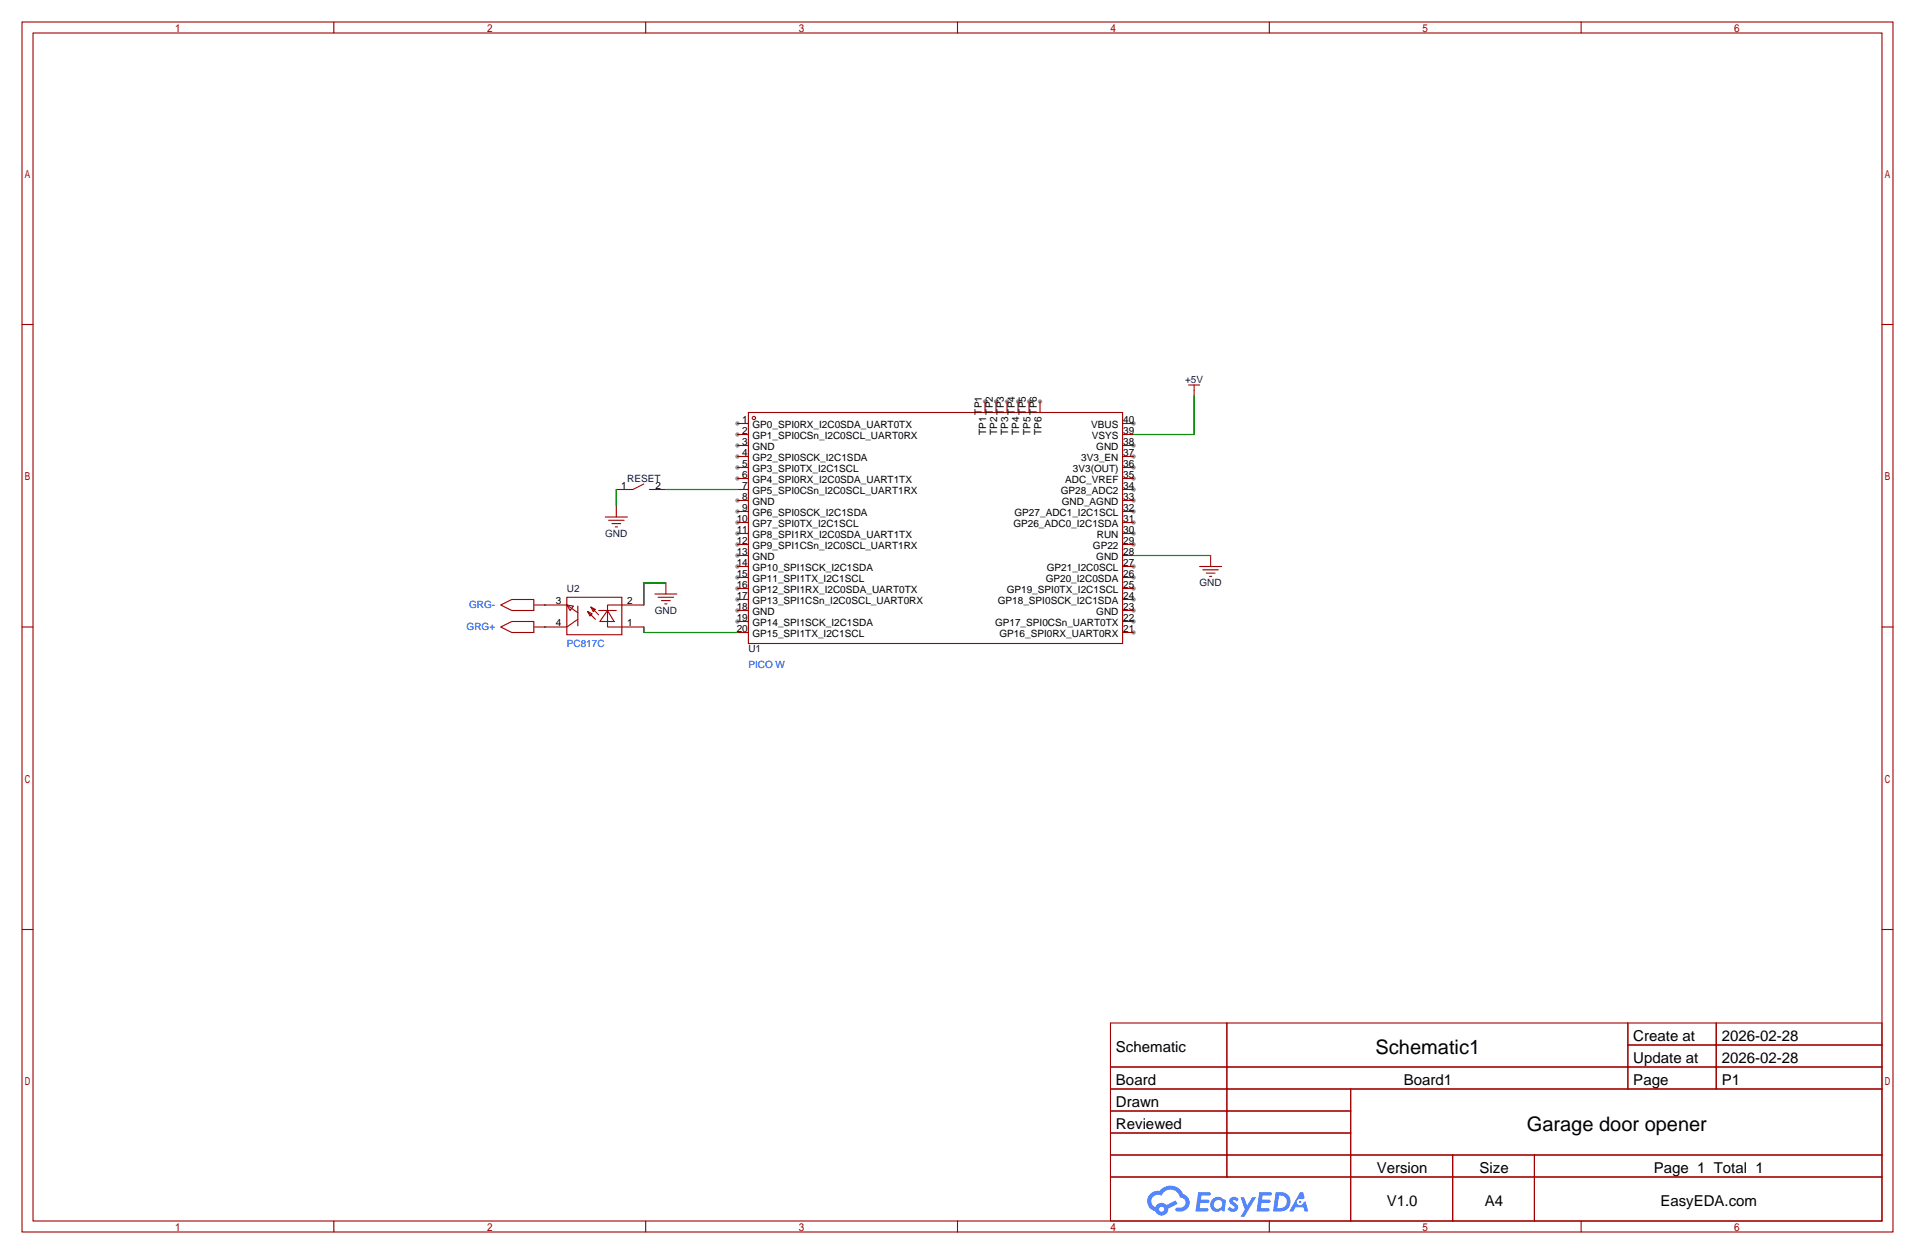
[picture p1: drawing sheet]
<svg xmlns="http://www.w3.org/2000/svg" width="442mm" height="290mm" viewBox="0 0 442 290" stroke-linecap="round" stroke-linejoin="round" font-family="sans-serif">
<g fill="#999">
<circle cx="170.2" cy="97.8" r=".51"/>
<circle cx="170.2" cy="100.3" r=".51"/>
<circle cx="170.2" cy="102.9" r=".51"/>
<circle cx="170.2" cy="105.4" r=".51"/>
<circle cx="170.2" cy="107.9" r=".51"/>
<circle cx="170.2" cy="110.5" r=".51"/>
<circle cx="170.2" cy="115.6" r=".51"/>
<circle cx="170.2" cy="118.1" r=".51"/>
<circle cx="170.2" cy="120.6" r=".51"/>
<circle cx="170.2" cy="123.2" r=".51"/>
<circle cx="170.2" cy="125.7" r=".51"/>
<circle cx="170.2" cy="128.3" r=".51"/>
<circle cx="170.2" cy="130.8" r=".51"/>
<circle cx="170.2" cy="133.3" r=".51"/>
<circle cx="170.2" cy="135.9" r=".51"/>
<circle cx="170.2" cy="138.4" r=".51"/>
<circle cx="170.2" cy="141" r=".51"/>
<circle cx="170.2" cy="143.5" r=".51"/>
<circle cx="261.6" cy="146" r=".51"/>
<circle cx="261.6" cy="143.5" r=".51"/>
<circle cx="261.6" cy="141" r=".51"/>
<circle cx="261.6" cy="138.4" r=".51"/>
<circle cx="261.6" cy="135.9" r=".51"/>
<circle cx="261.6" cy="133.3" r=".51"/>
<circle cx="261.6" cy="130.8" r=".51"/>
<circle cx="261.6" cy="125.7" r=".51"/>
<circle cx="261.6" cy="123.2" r=".51"/>
<circle cx="261.6" cy="120.6" r=".51"/>
<circle cx="261.6" cy="118.1" r=".51"/>
<circle cx="261.6" cy="115.6" r=".51"/>
<circle cx="261.6" cy="113" r=".51"/>
<circle cx="261.6" cy="110.5" r=".51"/>
<circle cx="261.6" cy="108" r=".51"/>
<circle cx="261.6" cy="105.4" r=".51"/>
<circle cx="261.6" cy="102.9" r=".51"/>
<circle cx="261.6" cy="97.8" r=".51"/>
<circle cx="227.3" cy="92.7" r=".51"/>
<circle cx="229.9" cy="92.7" r=".51"/>
<circle cx="232.4" cy="92.7" r=".51"/>
<circle cx="234.9" cy="92.7" r=".51"/>
<circle cx="237.5" cy="92.7" r=".51"/>
<circle cx="240" cy="92.7" r=".51"/>
</g>
<g fill="none" stroke="#a10000" stroke-width=".25">
<path d="M5.1 5.1h431.8v279.4h-431.8zM7.6 7.6h426.7v274.3h-426.7zM77 5.1v2.5M149 5.1v2.5M221 5.1v2.5M292.9 5.1v2.5M364.9 5.1v2.5M5.1 74.9h2.5M434.3 74.9h2.6M5.1 144.8h2.5M434.3 144.8h2.6M5.1 214.6h2.5"/>
<path d="M434.3 214.6h2.6M256.3 236.2h178v45.7h-178zM283.1 236.2v35.6M375.7 236.2v15.3M396.1 236.2v15.3M256.3 246.4h178M256.3 251.5h178M256.3 256.5h55.4M311.7 251.5v30.4M375.7 241.3h58.6M256.3 266.7h178M256.3 261.6h55.4"/>
<path d="M256.3 271.8h178M335.3 266.7v15.2M354.1 266.7v15.2M77 281.9v2.6M149 281.9v2.6M221 281.9v2.6M292.9 281.9v2.6M364.9 281.9v2.6"/>
</g>
<g fill="#5487ff">
<path d="M284 276.6a1.3 1.3 0 0 1 1.9 .3l-.4 .6a.54 .54 0 0 0-1-.2l.2 .2a1.28 1.28 0 0 1 .7 2 1.53 1.53 0 0 1-2.1-.3l.5-.6 .8 .5a.31 .31 0 0 0 .3-.3 .31 .31 0 0 0-.3-.3 1.12 1.12 0 0 1-.6-1.9z"/>
<path d="M286.3 276.4h.8l.7 2 1.2-2h.9l-2.7 4.6h-.9l1-1.7z"/>
<path d="M276.5 275.3h2.3a.46 .46 0 0 1 .5 .1 .46 .46 0 0 1 .1 .5l-.4 .2h-1.7l-.1 .9h1.6a.4 .4 0 0 1 .3 .4 .4 .4 0 0 1-.4 .4h-1.7l-.1 1.2h1.3a.46 .46 0 0 1 .6 .1 .46 .46 0 0 1 .1 .5l-.4 .2h-2.6z"/>
<path d="M290.6 275.3h2.3a.47 .47 0 0 1 .5 .1 .47 .47 0 0 1 .1 .5l-.3 .2h-1.8l-.1 .9h1.6a.4 .4 0 0 1 .4 .4 .4 .4 0 0 1-.5 .4h-1.6l-.2 1.2h1.4a.46 .46 0 0 1 .5 .1 .46 .46 0 0 1 .1 .5l-.4 .2h-2.6z"/>
<path d="M300 275.3h.8l.3 1.3-.6 .4a.75 .75 0 0 0-1.1 .3 .75 .75 0 0 0 .4 1 .75 .75 0 0 0 1-.7l.5-.2 .6 2.3h-.8l-.3-.9h-1.8l-.5 .9h-1z"/>
<path d="M294.4 275.3l-.6 4.5h1.4a2.27 2.27 0 0 0 2.7-2.3 2.27 2.27 0 0 0-2.7-2.2zM295.2 276.1a1.5 1.5 0 0 1 1.8 1.5 1.5 1.5 0 0 1-1.9 1.4h-.3z"/>
<path d="M279.8 276.9a1.6 1.6 0 0 0-.3 2.3 1.6 1.6 0 0 0 2.3 .2l.8 .4 .3-2.5-.1-.3h-.5a1.58 1.58 0 0 0-2.5-.1zM280.4 277.4a.99 .99 0 0 1 1.7 .6 .99 .99 0 0 1-1.4 1.1 .98 .98 0 0 1-.3-1.7z"/>
<path d="M265.5 275.7a2.37 2.37 0 0 0 1.1 4 1.54 1.54 0 0 0 1.8 1 1.54 1.54 0 0 0 1.2-1.6l2.2-1.1-.5-.8-2.1 1a1.57 1.57 0 0 0-2.6 .5 1.5 1.5 0 0 1-.7-2.1 1.5 1.5 0 0 1 2.2-.5 2.23 2.23 0 0 1 2.3-1.4 2.23 2.23 0 0 1 1.9 1.8 1.16 1.16 0 0 1 1.3 1.1 1.16 1.16 0 0 1-1.1 1.2h-.7a.47 .47 0 0 0-.6 .4 .47 .47 0 0 0 .5 .6 2.14 2.14 0 0 0 2.7-1.4 2.14 2.14 0 0 0-1.3-2.7 3.2 3.2 0 0 0-5.5-.7l-1.1 .1zM267.5 279.2a.6 .6 0 0 1 1.2 0 .6 .6 0 0 1-1.2 0z"/>
<circle cx="300" cy="277.5" r=".28"/>
</g>
<g fill="none" stroke="#a10000" stroke-width=".25">
<path d="M170.2 97.8h2.5M172.7 95.3h86.4v53.3h-86.4zM227.3 92.7v2.6M229.9 92.7v2.6M232.4 92.7v2.6M234.9 92.7v2.6M237.5 92.7v2.6M240 92.7v2.6M259.1 97.8h2.5M274.3 88.9h2.6M275.6 88.9v2.5M139.7 119.4h5.1"/>
<path d="M142.2 116.8v2.6M148.6 111.8l-2.6 1.2h-3.8M149.9 113h3.8M170.2 100.3h2.5M170.2 102.9h2.5M170.2 105.4h2.5M170.2 108h2.5M170.2 110.5h2.5M170.2 113h2.5M170.2 115.6h2.5M170.2 118.1h2.5M259.1 100.3h2.5"/>
<path d="M259.1 102.9h2.5M259.1 105.4h2.5M259.1 108h2.5M259.1 110.5h2.5M259.1 113h2.5M259.1 115.6h2.5M259.1 118.1h2.5M115.6 139.7l2.5-1.3h5.1v2.6h-5.1zM123.2 139.7h7.6M130.8 137.9h12.7v8.7h-12.7zM130.8 139.7l1.5 .3-.7 1zM130.8 139.7l2.5 1.8"/>
<path d="M133.3 140v4.5M140.5 120.1h3.5M141.2 120.9h2.1M142 121.7h.5M148.6 139.7h-8.4v5.1h8.4M151.1 137.2h5.1M151.9 137.9h3.5M152.7 138.7h2M153.4 139.4h.5M153.7 134.6v2.6M170.2 120.7h2.5M170.2 123.2h2.5"/>
<path d="M170.2 125.7h2.5M170.2 128.3h2.5M170.2 130.8h2.5M170.2 133.4h2.5M170.2 135.9h2.5M170.2 138.4h2.5M259.1 120.7h2.5M259.1 123.2h2.5M259.1 125.7h2.5M259.1 128.3h2.5M259.1 130.8h2.5M259.1 133.4h2.5"/>
<path d="M259.1 135.9h2.5M259.1 138.4h2.5M276.9 130.8h5M277.6 131.6h3.6M278.4 132.3h2M279.1 133.1h.6M279.4 128.3v2.5M115.6 144.8l2.5-1.3h5.1v2.6h-5.1zM133.3 143l-2.5 1.8h-7.6M135.6 141.2l1.1 .5-.6 .5zM135.6 141.2l1.8 1.8M136.4 140.2l1 .5-.5 .5z"/>
<path d="M136.4 140.2l1.8 1.8M138.2 141h4M140.2 141l1.5 2.5h-3.3zM170.2 141h2.5M170.2 143.5h2.5M170.2 146.1h2.5M259.1 141h2.5M259.1 143.5h2.5M259.1 146.1h2.5"/>
<circle cx="174" cy="96.5" r=".38"/>
</g>
<path d="M275.6 91.4v8.9h-14M142.2 113v3.8M153.7 113h16.5M125.7 139.7h.1M153.7 134.6h-5.1v5.1M261.6 128.3h17.8M125.7 144.8h.1M148.6 144.8v1.3h21.6" fill="none" stroke="#008700" stroke-width=".25"/>
<g font-size="4.6">
<text x="317.5" y="243.3">Schematic1</text>
<text x="352.4" y="261.1">Garage door opener</text>
</g>
<g font-size="3.5">
<text x="257.6" y="243">Schematic</text>
<text x="377" y="240.4">Create at</text>
<text x="377" y="245.5">Update at</text>
<text x="397.4" y="240.4">2026-02-28</text>
<text x="397.4" y="245.5">2026-02-28</text>
<text x="257.6" y="250.6">Board</text>
<text x="324" y="250.6">Board1</text>
<text x="377" y="250.6">Page</text>
<text x="397.4" y="250.6">P1</text>
<text x="257.6" y="255.7">Drawn</text>
<text x="257.6" y="260.8">Reviewed</text>
<text x="317.7" y="270.9">Version</text>
<text x="341.5" y="270.9">Size</text>
<text x="381.7" y="270.9">Page 1 Total 1</text>
<text x="320.1" y="278.5">V1.0</text>
<text x="342.7" y="278.5">A4</text>
<text x="383.2" y="278.5">EasyEDA.com</text>
</g>
<g font-size="2.3" fill="#000080">
<text x="273.5" y="88.4">+5V</text>
<text x="144.8" y="111.3">RESET</text>
<text x="139.7" y="124">GND</text>
<text x="130.8" y="136.7">U2</text>
<text x="276.8" y="135.4">GND</text>
<text x="151.1" y="141.8">GND</text>
<text x="172.7" y="150.7">U1</text>
</g>
<g font-size="2.3">
<text x="226.6" y="95.7" transform="rotate(-90 226.6 95.7)">TP1</text>
<text x="229.2" y="95.7" transform="rotate(-90 229.2 95.7)">TP2</text>
<text x="231.7" y="95.7" transform="rotate(-90 231.7 95.7)">TP3</text>
<text x="234.2" y="95.7" transform="rotate(-90 234.2 95.7)">TP4</text>
<text x="236.8" y="95.7" transform="rotate(-90 236.8 95.7)">TP5</text>
<text x="239.3" y="95.7" transform="rotate(-90 239.3 95.7)">TP6</text>
<text x="171.3" y="97.6">1</text>
<text x="171.3" y="100.1">2</text>
<text x="173.7" y="98.8">GP0_SPI0RX_I2C0SDA_UART0TX</text>
<text x="173.7" y="101.4">GP1_SPI0CSn_I2C0SCL_UART0RX</text>
<text x="227.6" y="100.5" transform="rotate(-90 227.6 100.5)">TP1</text>
<text x="230.2" y="100.5" transform="rotate(-90 230.2 100.5)">TP2</text>
<text x="232.7" y="100.5" transform="rotate(-90 232.7 100.5)">TP3</text>
<text x="235.2" y="100.5" transform="rotate(-90 235.2 100.5)">TP4</text>
<text x="237.8" y="100.5" transform="rotate(-90 237.8 100.5)">TP5</text>
<text x="240.3" y="100.5" transform="rotate(-90 240.3 100.5)">TP6</text>
<text x="251.9" y="98.8">VBUS</text>
<text x="252" y="101.4">VSYS</text>
<text x="259.2" y="100.1">39</text>
<text x="259.2" y="97.6">40</text>
<text x="171.3" y="102.6">3</text>
<text x="171.3" y="105.2">4</text>
<text x="171.3" y="107.7">5</text>
<text x="173.7" y="103.9">GND</text>
<text x="173.7" y="106.5">GP2_SPI0SCK_I2C1SDA</text>
<text x="249.5" y="106.5">3V3_EN</text>
<text x="253" y="103.9">GND</text>
<text x="259.2" y="107.7">36</text>
<text x="259.2" y="105.2">37</text>
<text x="259.2" y="102.6">38</text>
<text x="143.4" y="112.8">1</text>
<text x="151.3" y="112.8">2</text>
<text x="171.3" y="110.3">6</text>
<text x="171.3" y="112.8">7</text>
<text x="173.7" y="109">GP3_SPI0TX_I2C1SCL</text>
<text x="173.7" y="111.5">GP4_SPI0RX_I2C0SDA_UART1TX</text>
<text x="245.8" y="111.5">ADC_VREF</text>
<text x="247.6" y="109">3V3(OUT)</text>
<text x="259.2" y="112.8">34</text>
<text x="259.2" y="110.3">35</text>
<text x="171.3" y="115.3">8</text>
<text x="171.3" y="117.9">9</text>
<text x="173.7" y="114.1">GP5_SPI0CSn_I2C0SCL_UART1RX</text>
<text x="173.7" y="116.6">GND</text>
<text x="173.7" y="119.2">GP6_SPI0SCK_I2C1SDA</text>
<text x="234.1" y="119.2">GP27_ADC1_I2C1SCL</text>
<text x="244.8" y="114.1">GP28_ADC2</text>
<text x="245.1" y="116.6">GND_AGND</text>
<text x="259.2" y="117.9">32</text>
<text x="259.2" y="115.3">33</text>
<text x="170" y="120.4">10</text>
<text x="170" y="123">11</text>
<text x="170" y="125.5">12</text>
<text x="173.7" y="121.7">GP7_SPI0TX_I2C1SCL</text>
<text x="173.7" y="124.2">GP8_SPI1RX_I2C0SDA_UART1TX</text>
<text x="233.9" y="121.7">GP26_ADC0_I2C1SDA</text>
<text x="253.1" y="124.2">RUN</text>
<text x="259.2" y="125.5">29</text>
<text x="259.2" y="123">30</text>
<text x="259.2" y="120.4">31</text>
<text x="170" y="128">13</text>
<text x="170" y="130.6">14</text>
<text x="173.7" y="126.8">GP9_SPI1CSn_I2C0SCL_UART1RX</text>
<text x="173.7" y="129.3">GND</text>
<text x="173.7" y="131.9">GP10_SPI1SCK_I2C1SDA</text>
<text x="241.6" y="131.9">GP21_I2C0SCL</text>
<text x="252.2" y="126.8">GP22</text>
<text x="253" y="129.3">GND</text>
<text x="259.2" y="130.6">27</text>
<text x="259.2" y="128">28</text>
<text x="170" y="133.1">15</text>
<text x="170" y="135.7">16</text>
<text x="173.7" y="134.4">GP11_SPI1TX_I2C1SCL</text>
<text x="173.7" y="136.9">GP12_SPI1RX_I2C0SDA_UART0TX</text>
<text x="232.3" y="136.9">GP19_SPI0TX_I2C1SCL</text>
<text x="241.3" y="134.4">GP20_I2C0SDA</text>
<text x="259.2" y="135.7">25</text>
<text x="259.2" y="133.1">26</text>
<text x="128.3" y="139.4">3</text>
<text x="144.8" y="139.4">2</text>
<text x="170" y="138.2">17</text>
<text x="170" y="140.7">18</text>
<text x="170" y="143.3">19</text>
<text x="173.7" y="139.5">GP13_SPI1CSn_I2C0SCL_UART0RX</text>
<text x="173.7" y="142">GND</text>
<text x="230.3" y="139.5">GP18_SPI0SCK_I2C1SDA</text>
<text x="253" y="142">GND</text>
<text x="259.2" y="143.3">22</text>
<text x="259.2" y="140.7">23</text>
<text x="259.2" y="138.2">24</text>
<text x="128.3" y="144.4">4</text>
<text x="144.8" y="144.4">1</text>
<text x="170" y="145.8">20</text>
<text x="173.7" y="144.6">GP14_SPI1SCK_I2C1SDA</text>
<text x="173.7" y="147.1">GP15_SPI1TX_I2C1SCL</text>
<text x="229.7" y="144.6">GP17_SPI0CSn_UART0TX</text>
<text x="230.7" y="147.1">GP16_SPI0RX_UART0RX</text>
<text x="259.2" y="145.8">21</text>
</g>
<g font-size="2.3" fill="#00f">
<text x="108.3" y="140.5">GRG-</text>
<text x="107.7" y="145.6">GRG+</text>
<text x="130.8" y="149.4">PC817C</text>
<text x="172.7" y="154.2">PICO W</text>
</g>
</svg>
